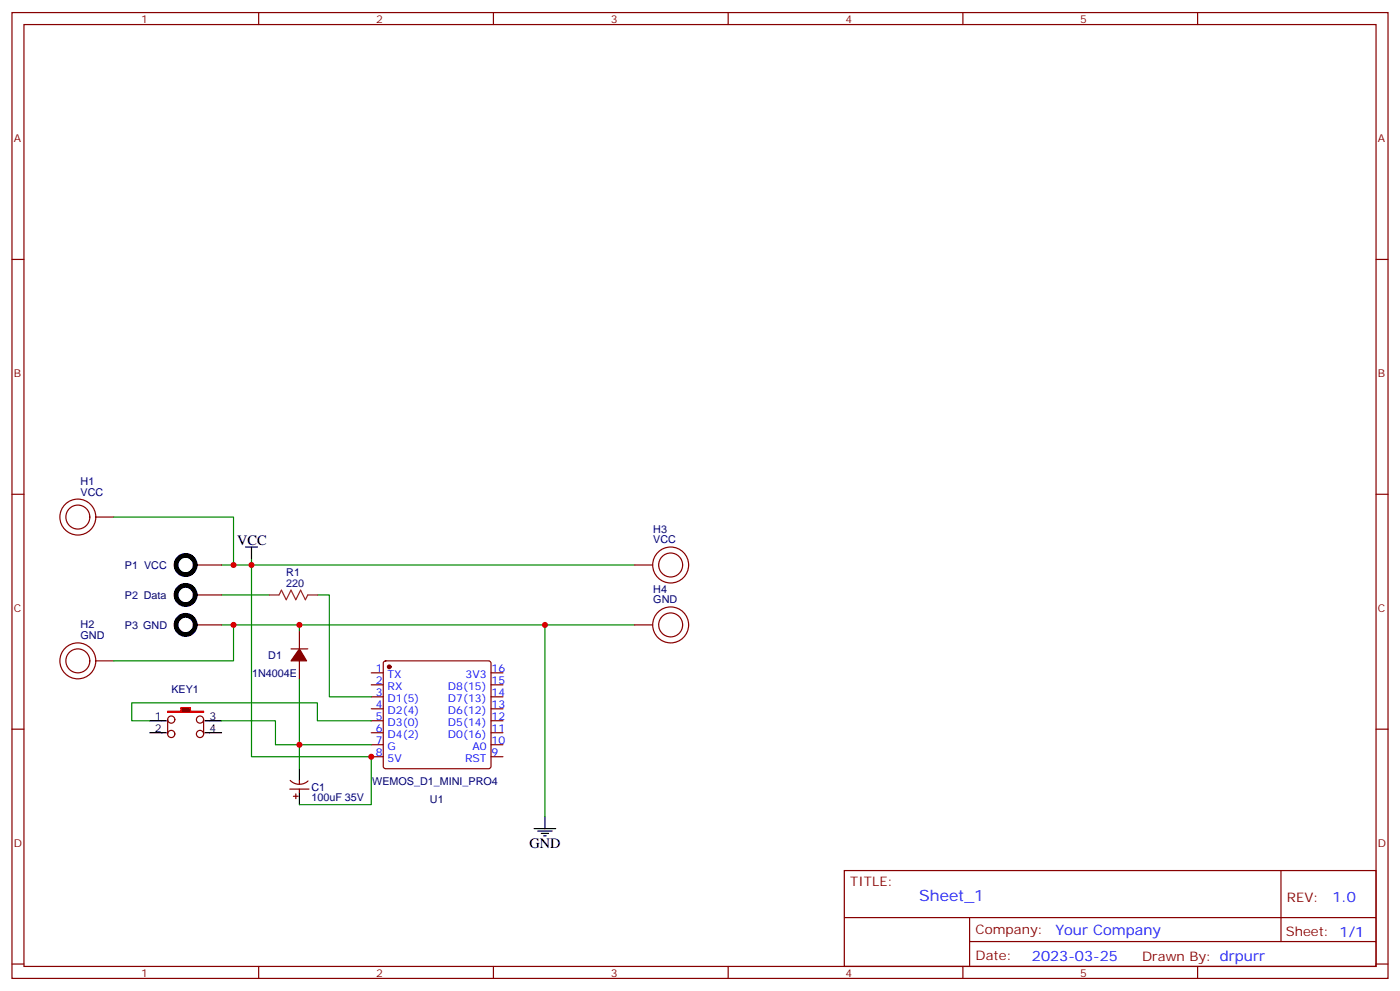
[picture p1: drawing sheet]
<svg xmlns="http://www.w3.org/2000/svg" width="412mm" height="292mm" viewBox="0 0 412 292" stroke-linecap="round" stroke-linejoin="round" font-family="sans-serif">
<g fill="none" stroke="#870000" stroke-width=".35">
<path d="M3.5 3.7h405.4v284.3h-405.4zM7.1 7.2h398.2v277.3h-398.2zM76.2 3.7v3.5M145.3 3.7v3.5M214.5 3.7v3.5M283.6 3.7v3.5M352.8 3.7v3.5M3.5 76.4h3.6M405.3 76.4h3.6M3.5 145.5h3.6M405.3 145.5h3.6M109.4 198.1h3.5"/>
<path d="M113.1 194.8l.5-.2h30.3l.5 .2 .2 .5v30.3l-.2 .5-.5 .2h-30.3l-.5-.2-.2-.5v-30.3zM144.6 198.1h3.6M3.5 214.7h3.6M109.4 201.6h3.5M109.4 205.1h3.5M109.4 208.7h3.5M109.4 212.2h3.5M109.4 215.7h3.5M109.4 219.3h3.5M144.6 201.6h3.6M144.6 205.1h3.6M144.6 208.7h3.6"/>
<path d="M144.6 212.2h3.6M144.6 215.7h3.6M144.6 219.3h3.6M405.3 214.7h3.6M85.4 232.3h5.6M85.5 229.8a3.8 3.8 0 0 0 5.2 .1M86.4 234.4h1.4M87.1 233.7v1.4M88.2 229.8v1.1M88.2 232.3v1.1M109.4 222.8h3.5M144.6 222.8h3.6"/>
<path d="M248.7 256.3h156.6v28.2h-156.6zM377.3 256.3v20.9M248.7 270.1h156.5M285.6 277.2h119.6M285.6 270.1v14.2M3.5 283.8h3.6M76.2 284.5v3.5M145.3 284.5v3.5M214.5 284.5v3.5M283.6 284.5v3.5M352.8 284.5v3.5M405.3 283.8h3.6"/>
</g>
<circle cx="114.7" cy="196.3" r=".53" fill="#870000" stroke="#870000" stroke-width=".35"/>
<path d="M44.1 212.2h3.5M44.1 215.7h3.5M88.2 226.3v3.5M88.2 233.4v3.5" fill="none" stroke="#000" stroke-width=".35"/>
<path d="M49.4 209.4h3.9v-1.1h2.8v1.1h3.9v.3h-10.6z" fill="#870000" stroke="#f00" stroke-width=".35"/>
<g fill="none" stroke="#870000" stroke-width=".35">
<path d="M28.2 152.2h5.3M58.2 166.3h7.1M58.2 175.2h7.1M187 166.3h5.3M28.2 194.6h5.3M58.2 184h7.1M85.7 191h5M88.2 185.7v5.3M88.2 194.6v5.2M187 184h5.3M49.4 211.8v4.3M60 211.8v4.3"/>
<circle cx="22.9" cy="152.2" r="3.5"/>
<circle cx="22.9" cy="152.2" r="5.3"/>
<circle cx="197.6" cy="166.3" r="3.5"/>
<circle cx="197.6" cy="166.3" r="5.3"/>
<circle cx="22.9" cy="194.6" r="3.5"/>
<circle cx="22.9" cy="194.6" r="5.3"/>
<circle cx="197.6" cy="184" r="3.5"/>
<circle cx="197.6" cy="184" r="5.3"/>
<circle cx="50.4" cy="216.1" r="1.06"/>
<circle cx="50.4" cy="211.8" r="1.06"/>
<circle cx="58.9" cy="211.8" r="1.06"/>
<circle cx="58.9" cy="216.1" r="1.06"/>
</g>
<path d="M72.3 161h3.5M74.1 161v3.6M47.6 212.2h1.4M47.6 215.7h1.4M60.3 212.2h5M60.3 215.7h5M157.3 243.9h6.4M158.4 244.7h4.2M159.5 245.4h2.1M160.2 246.1h.7M160.5 240.4v3.5" fill="none" stroke="#000" stroke-width=".35"/>
<path d="M33.5 152.2h35.3v14.1M65.3 166.3h8.8v56.5h35.3v14.1h-21.2M65.3 175.2h14.1M74.1 164.6v1.7h112.9M93.5 175.2h3.5v29.9h12.4M65.3 184h121.7M68.8 184v10.6h-35.3M88.2 199.8v19.5h21.2M88.2 184v1.7M160.5 184v56.4M44.1 212.2h-5.3v-5.3h54.7v5.3h15.9M65.3 212.2h15.8v7.1h7.1v7" fill="none" stroke="#008700" stroke-width=".35"/>
<path d="M79.4 175.2h2.8l.7-1.5 1.4 2.9 1.4-2.9 1.4 2.9 1.4-2.9 1.5 2.9 .7-1.4h2.8" fill="none" stroke="#8c2424" stroke-width=".35"/>
<path d="M88.2 191l2.1 3.6h-4.6z" fill="#870000" stroke="#870000" stroke-width=".35"/>
<g fill="none" stroke="#000" stroke-width="1.4">
<circle cx="54.7" cy="166.3" r="2.82"/>
<circle cx="54.7" cy="175.2" r="2.82"/>
<circle cx="54.7" cy="184" r="2.82"/>
</g>
<g fill="#c00">
<circle cx="74.1" cy="166.3" r=".88"/>
<circle cx="109.4" cy="222.8" r=".88"/>
<circle cx="88.2" cy="219.3" r=".88"/>
<circle cx="88.2" cy="184" r=".88"/>
<circle cx="68.8" cy="166.3" r=".88"/>
<circle cx="68.8" cy="184" r=".88"/>
<circle cx="160.5" cy="184" r=".88"/>
</g>
<text font-size="4.6" fill="#00f" x="270.8" y="265.3">Sheet_1</text>
<g font-size="4.2">
<text x="69.8" y="160.3">VCC</text>
<text x="155.9" y="249.6">GND</text>
</g>
<g font-size="4.2" fill="#00f">
<text x="392.5" y="265.6">1.0</text>
<text x="310.9" y="275.1">Your Company</text>
<text x="304" y="282.9">2023-03-25</text>
</g>
<g font-size="3.9" fill="#800">
<text x="250.5" y="260.9">TITLE:</text>
<text x="379.1" y="265.6">REV:</text>
<text x="287.4" y="275.1">Company:</text>
<text x="378.7" y="275.7">Sheet: 1/1</text>
<text x="287.4" y="282.8">Date:</text>
<text x="336.4" y="282.8">Drawn By: drpurr</text>
</g>
<g font-size="3.2" fill="#800">
<text x="41.6" y="6.7">1</text>
<text x="110.8" y="6.7">2</text>
<text x="179.9" y="6.7">3</text>
<text x="249.1" y="6.7">4</text>
<text x="318.2" y="6.7">5</text>
<text x="4.1" y="41.8">A</text>
<text x="405.9" y="41.8">A</text>
<text x="4.1" y="110.9">B</text>
<text x="405.9" y="110.9">B</text>
<text x="4.1" y="180.1">C</text>
<text x="405.9" y="180.1">C</text>
<text x="4.1" y="249.2">D</text>
<text x="405.9" y="249.2">D</text>
<text x="41.6" y="287.5">1</text>
<text x="110.8" y="287.5">2</text>
<text x="179.9" y="287.5">3</text>
<text x="249.1" y="287.5">4</text>
<text x="318.2" y="287.5">5</text>
</g>
<g font-size="3.2" fill="#000080">
<text x="23.7" y="142.7">H1</text>
<text x="23.7" y="145.9">VCC</text>
<text x="192.5" y="160">VCC</text>
<text x="192.5" y="156.9">H3</text>
<text x="36.8" y="167.5">P1 VCC</text>
<text x="84.3" y="172.7">220</text>
<text x="84.3" y="169.5">R1</text>
<text x="36.8" y="176.3">P2 Data</text>
<text x="192.5" y="177.6">GND</text>
<text x="192.5" y="174.5">H4</text>
<text x="23.7" y="185">H2</text>
<text x="36.8" y="185.1">P3 GND</text>
<text x="23.7" y="188.2">GND</text>
<text x="79" y="193.9">D1</text>
<text x="74.3" y="199.2">1N4004E</text>
<text x="50.5" y="204.1">KEY1</text>
<text x="91.7" y="232.7">C1</text>
<text x="109.6" y="231">WEMOS_D1_MINI_PRO4</text>
<text x="91.7" y="235.9">100uF 35V</text>
<text x="126.7" y="236.3">U1</text>
</g>
<g font-size="3.2" fill="#00f">
<text x="110.7" y="197.7">1</text>
<text x="144.8" y="197.7">16</text>
<text x="110.7" y="201.3">2</text>
<text x="114.2" y="199.5">TX</text>
<text x="114.2" y="203">RX</text>
<text x="132" y="203">D8(15)</text>
<text x="137.1" y="199.5">3V3</text>
<text x="144.8" y="201.3">15</text>
<text x="110.7" y="204.8">3</text>
<text x="110.7" y="208.3">4</text>
<text x="114.2" y="206.6">D1(5)</text>
<text x="132" y="206.6">D7(13)</text>
<text x="144.8" y="208.3">13</text>
<text x="144.8" y="204.8">14</text>
<text x="110.7" y="211.8">5</text>
<text x="110.7" y="215.4">6</text>
<text x="114.2" y="210.1">D2(4)</text>
<text x="114.2" y="213.6">D3(0)</text>
<text x="132" y="213.6">D5(14)</text>
<text x="132" y="210.1">D6(12)</text>
<text x="144.8" y="215.4">11</text>
<text x="144.8" y="211.8">12</text>
<text x="110.7" y="218.9">7</text>
<text x="114.2" y="217.1">D4(2)</text>
<text x="114.2" y="220.7">G</text>
<text x="132" y="217.1">D0(16)</text>
<text x="139.1" y="220.7">A0</text>
<text x="144.8" y="218.9">10</text>
<text x="110.7" y="222.4">8</text>
<text x="114.2" y="224.2">5V</text>
<text x="137" y="224.2">RST</text>
<text x="144.8" y="222.4">9</text>
</g>
<g font-size="3.2">
<text x="45.6" y="211.8">1</text>
<text x="45.6" y="215.4">2</text>
<text x="61.7" y="211.8">3</text>
<text x="61.7" y="215.4">4</text>
</g>
</svg>
